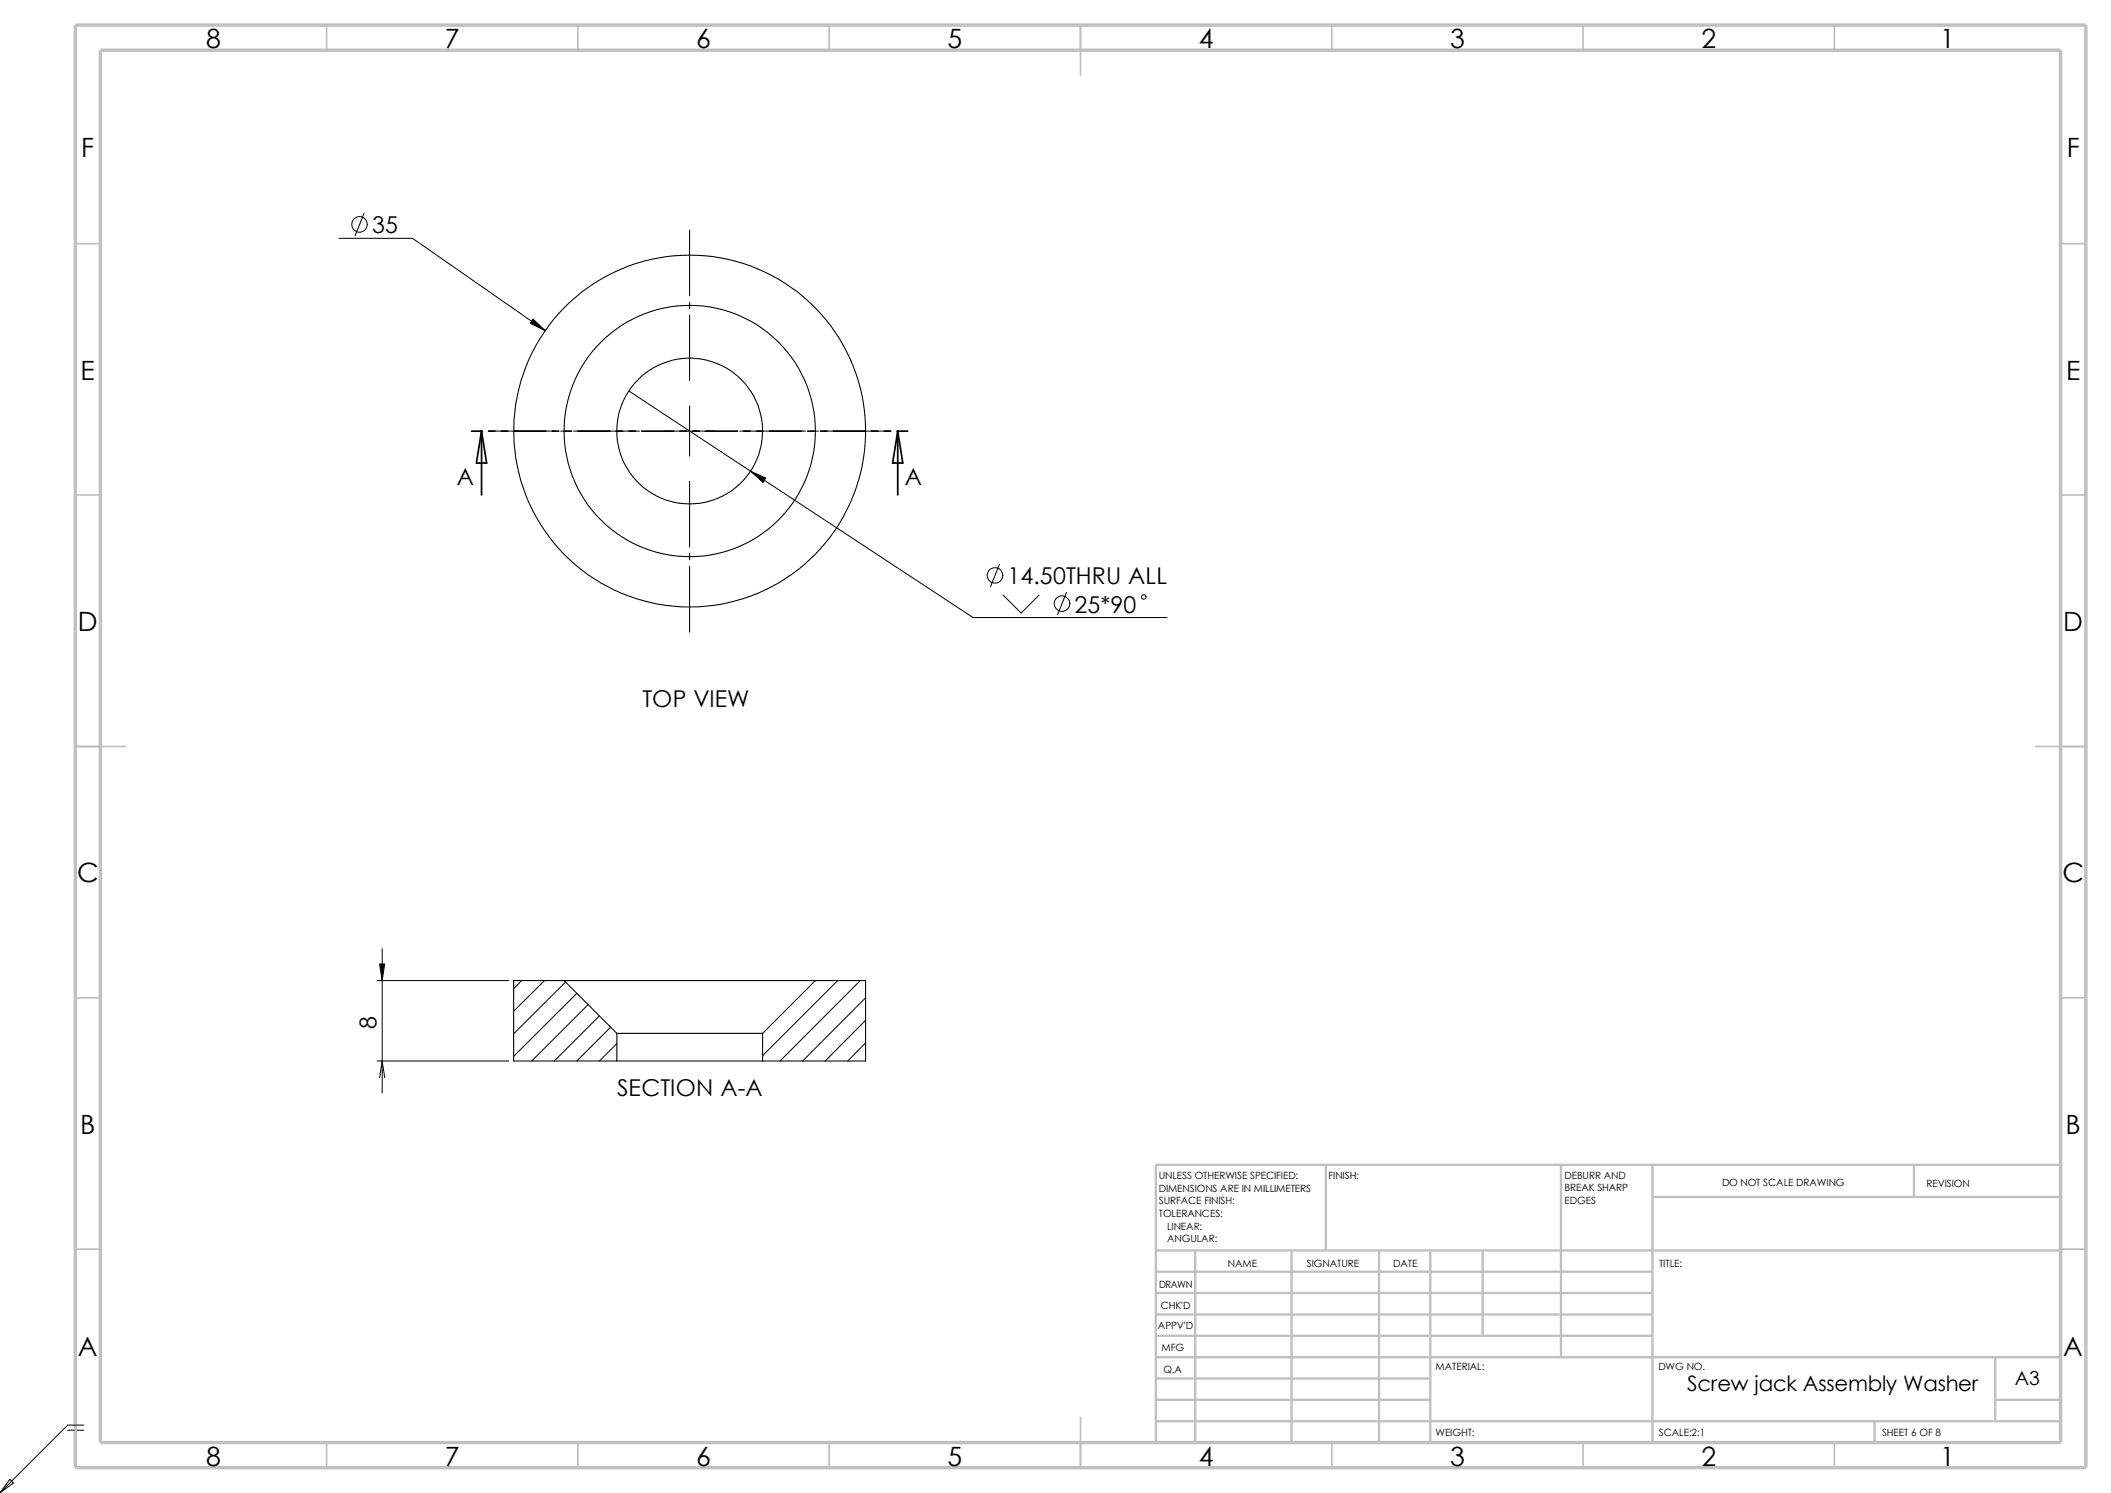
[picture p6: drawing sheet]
<svg xmlns="http://www.w3.org/2000/svg" width="420mm" height="297mm" viewBox="0 0 420 297" stroke-linecap="round" stroke-linejoin="round" font-family="sans-serif">
<g fill="none" stroke="#c0c0c0" stroke-width=".34">
<path d="M65 5v5M115 5v5M165 5v5M215 5v10M265 5v5M315 5v5M365 5v5M15 48.5h5M410 48.5h5M15 98.5h5M410 98.5h5M15 148.5h10"/>
<path d="M405 148.5h10M15 198.5h5M410 198.5h5M15 248.5h5M410 248.5h5M65 287v5M115 287v5M165 287v5M215 282v10M265 287v5M315 287v5M365 287v5"/>
</g>
<g fill="none" stroke="#c0c0c0" stroke-width=".47">
<path d="M263.8 231.7v17.1M310.6 231.7v38.3M328.8 238.1h81.2M328.8 231.7v55.3M380.8 231.7v6.4M410 231.7h-180v55.3M230 253h98.8M230 257.2h98.8M230 248.8h180M237.8 248.8v38.2M257 248.8v38.2M274.4 248.8v38.2"/>
<path d="M284.6 248.8v38.2M295 248.8v16.9M230 278.5h54.6M230 270h180M230 274.2h54.6M230 261.5h98.8M230 265.7h98.8M397 278.5h13M397 270v12.7M230 282.7h180M373 282.7v4.3"/>
</g>
<path d="M15 5h400v287h-400zM20 10h390v277h-390z" fill="none" stroke="#c0c0c0" stroke-width=".68" stroke-linecap="butt"/>
<g fill="none" stroke="#000" stroke-width=".2">
<path d="M67.4 47.4h14.7l26.4 18.4M72.4 42.4l-1.7 4.5M137.2 45.8v13M125.1 77.8l68.5 45.1h38.6M137.2 60.1v1.3M137.2 62.7v13M97.2 85.8h13.1M111.5 85.8h1.3M114.1 85.8h13.1M132.2 85.8h10M137.2 80.8v10M137.2 95.8v13"/>
<path d="M147.2 85.8h13.1M161.5 85.8h1.3M164.1 85.8h13.1M137.2 110.1v1.3M137.2 112.6v13.2M198.8 112.3l-1.7 4.4M199.6 118.4l3.6 3.6 3.5-3.6M212.2 117.9l-1.8 4.4M75 195.1h26.2M76 188.7v28.7M103.8 195.1l-1.6 1.6M108.3 195.1l-6.1 6.1"/>
<path d="M112.5 195.4l-10.3 10.3M114.8 197.6l-12.6 12.5M117 199.9l-11.2 11.2M166.7 195.1l-15 14.9M171.2 195.1l-16 16M172.2 198.5l-12.5 12.6M75 211.1h26.2M75.5 214.4l.5-3.3 .5 3.3M119.3 202.1l-9 9M121.5 204.3l-6.7 6.8M122.7 207.6l-3.4 3.5M172.2 203l-8 8.1"/>
<path d="M172.2 207.5l-3.5 3.6M1.9 294.3l.8 .7-2.7 2zM13.5 284.5h1.2M15.4 284.5h1.2M16.6 283.5h-3.1l-13.5 13.5"/>
<circle cx="71.5" cy="44.6" r="1.55"/>
<circle cx="198" cy="114.5" r="1.56"/>
<circle cx="227.6" cy="118.7" r=".46"/>
<circle cx="211.3" cy="120.1" r="1.55"/>
</g>
<g fill="none" stroke="#000" stroke-width=".21">
<path d="M112.2 195.1h50M112.2 195.1l10.5 10.5M112.2 195.1h-10v16h20.5M162.2 195.1l-10.5 10.5M162.2 195.1h10v16h-20.5M122.7 205.6v5.5M122.7 211.1h29M122.7 205.6h29M151.7 205.6v5.5"/>
<circle cx="137.2" cy="85.7" r="35"/>
<circle cx="137.2" cy="85.7" r="25"/>
<circle cx="137.2" cy="85.7" r="14.5"/>
</g>
<path d="M106 63.5l2.5 2.3-3-1.5zM149.3 93.7l3.1 1.4-.6 .9zM75.5 191.8h1l-.5 3.3z" fill="#000" stroke="#000" stroke-width=".2"/>
<g fill="none" stroke="#000" stroke-width=".34">
<path d="M93.8 85.8h2.1M95.8 85.8l1 6.3h-2zM95.8 85.8v12.7M97.2 85.8h1.3M99.7 85.8h1.3M102.3 85.8h6.3M109.9 85.8h1.3M112.4 85.8h1.3M115 85.8h6.3M122.6 85.8h1.3M125.1 85.8h1.3M127.7 85.8h6.3"/>
<path d="M135.3 85.8h1.3M137.8 85.8h1.3M140.4 85.8h6.3M148 85.8h1.3M150.5 85.8h1.3M153.1 85.8h6.3M160.7 85.8h1.3M163.2 85.8h1.3M165.8 85.8h6.3M173.4 85.8h1.3M175.9 85.8h1.3M178.5 85.8h2.1"/>
<path d="M178.6 85.8v12.7M178.6 85.8l1 6.3h-2z"/>
</g>
<g font-size="5.3">
<text x="41" y="9.6">8</text>
<text x="88.5" y="9.6">7</text>
<text x="138.5" y="9.6">6</text>
<text x="188.5" y="9.6">5</text>
<text x="238.5" y="9.6">4</text>
<text x="288.5" y="9.6">3</text>
<text x="338.5" y="9.6">2</text>
<text x="386" y="9.6">1</text>
<text x="16.2" y="31.3">F</text>
<text x="411.2" y="31.3">F</text>
<text x="16" y="75.6">E</text>
<text x="411" y="75.6">E</text>
<text x="15.5" y="125.6">D</text>
<text x="410.5" y="125.6">D</text>
<text x="15.3" y="175.6">C</text>
<text x="410.3" y="175.6">C</text>
<text x="16" y="225.6">B</text>
<text x="411" y="225.6">B</text>
<text x="15.5" y="269.8">A</text>
<text x="410.5" y="269.8">A</text>
<text x="41" y="291.6">8</text>
<text x="88.5" y="291.6">7</text>
<text x="138.5" y="291.6">6</text>
<text x="188.5" y="291.6">5</text>
<text x="238.5" y="291.6">4</text>
<text x="288.5" y="291.6">3</text>
<text x="338.5" y="291.6">2</text>
<text x="386" y="291.6">1</text>
</g>
<g font-size="4.6">
<text x="74" y="46.4">35</text>
<text x="90.9" y="96.5">A</text>
<text x="180" y="96.5">A</text>
<text x="200.4" y="116.2">14.50THRU ALL</text>
<text x="213.8" y="121.9">25*90</text>
<text x="127.8" y="140.7">TOP VIEW</text>
<text x="74.9" y="204.7" transform="rotate(-90 74.9 204.7)">8</text>
<text x="122.8" y="218">SECTION A-A</text>
</g>
<text font-size="4.2" x="335.7" y="276.8">Screw jack Assembly Washer</text>
<text font-size="3.9" x="400.9" y="275.5">A3</text>
<g font-size="2">
<text x="230.5" y="234.6">UNLESS OTHERWISE SPECIFIED:</text>
<text x="230.5" y="237.1">DIMENSIONS ARE IN MILLIMETERS</text>
<text x="230.5" y="239.6">SURFACE FINISH:</text>
<text x="264.3" y="234.6">FINISH:</text>
<text x="311.3" y="234.5">DEBURR AND</text>
<text x="311.3" y="237">BREAK SHARP</text>
<text x="311.3" y="239.5">EDGES</text>
<text x="342.6" y="236">DO NOT SCALE DRAWING</text>
<text x="383.3" y="236.2">REVISION</text>
<text x="230.5" y="242.1">TOLERANCES:</text>
<text x="232.2" y="244.6">LINEAR:</text>
<text x="232.2" y="247.1">ANGULAR:</text>
<text x="260" y="252">SIGNATURE</text>
<text x="277.2" y="252">DATE</text>
<text x="330.1" y="252">TITLE:</text>
<text x="230.6" y="256.2">DRAWN</text>
<text x="244.3" y="252.1">NAME</text>
<text x="230.9" y="260.4">CHK'D</text>
<text x="230.4" y="264.5">APPV'D</text>
<text x="231.1" y="268.8">MFG</text>
<text x="231.5" y="273.1">Q.A</text>
<text x="285.6" y="272.5">MATERIAL:</text>
<text x="329.9" y="272.5">DWG NO.</text>
<text x="285.6" y="285.6">WEIGHT:</text>
<text x="330" y="285.6">SCALE:2:1</text>
<text x="374.4" y="285.6">SHEET 6 OF 8</text>
</g>
</svg>
